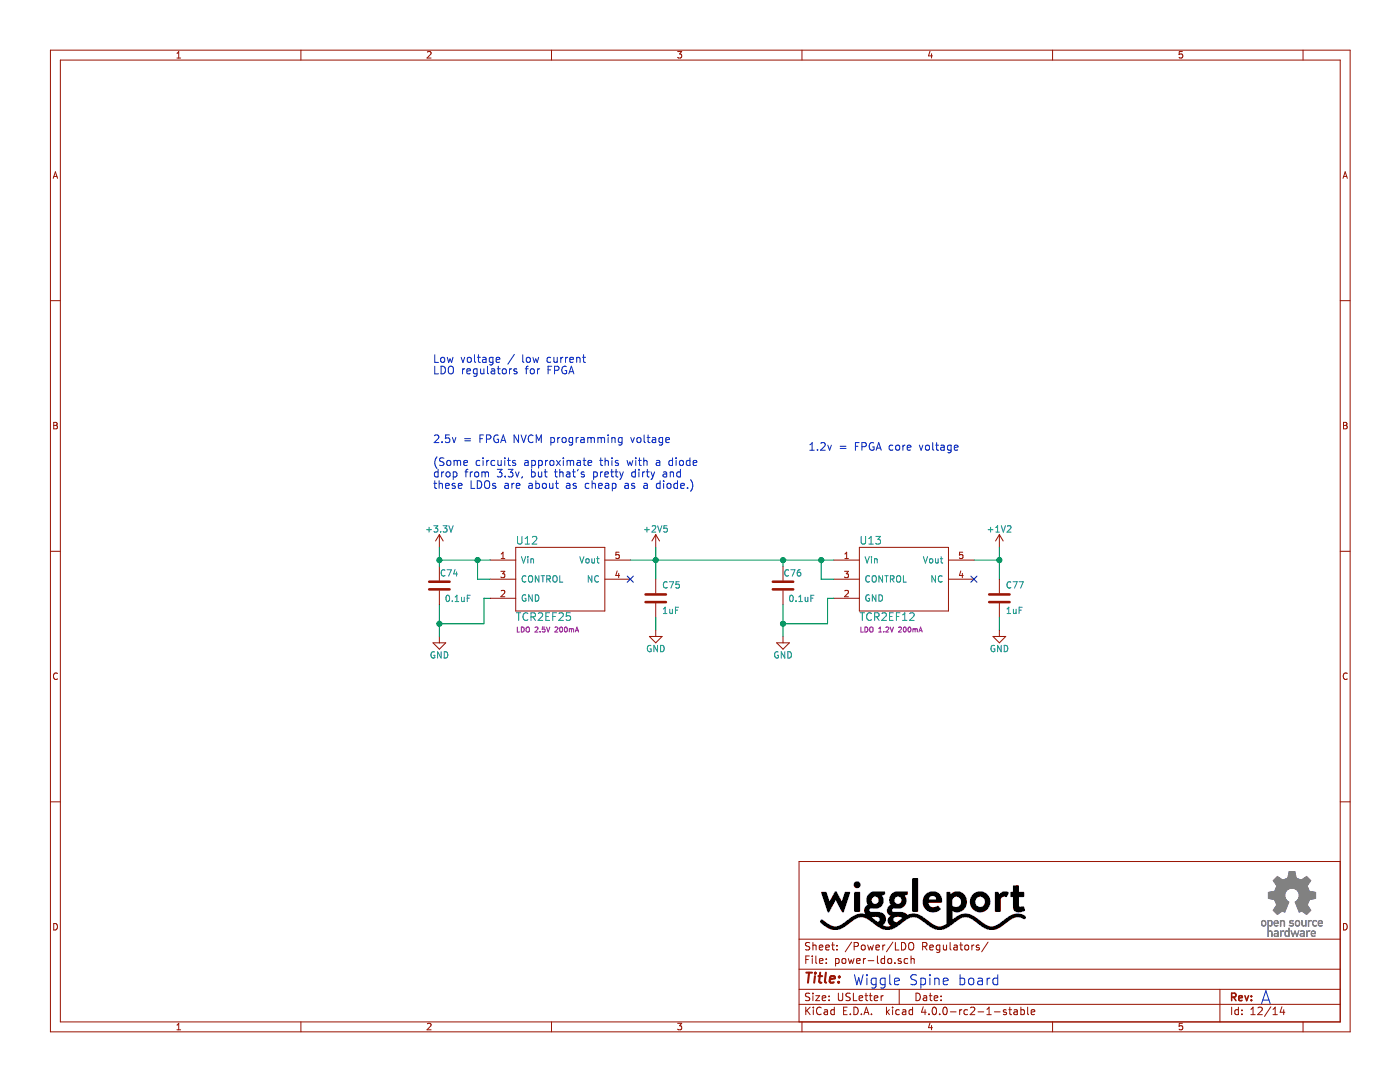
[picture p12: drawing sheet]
EESchema Schematic File Version 2
LIBS:power
LIBS:device
LIBS:transistors
LIBS:conn
LIBS:linear
LIBS:regul
LIBS:74xx
LIBS:cmos4000
LIBS:adc-dac
LIBS:memory
LIBS:xilinx
LIBS:microcontrollers
LIBS:dsp
LIBS:microchip
LIBS:analog_switches
LIBS:motorola
LIBS:texas
LIBS:intel
LIBS:audio
LIBS:interface
LIBS:digital-audio
LIBS:philips
LIBS:display
LIBS:cypress
LIBS:siliconi
LIBS:opto
LIBS:atmel
LIBS:contrib
LIBS:valves
LIBS:ftdi
LIBS:Lattice
LIBS:silabs
LIBS:Cypress_cy8c5xlp
LIBS:Cypress_PSoC
LIBS:Lattice_iCE_FPGA
LIBS:xess
LIBS:xilinx6s
LIBS:xilinx6v
LIBS:xilinx7
LIBS:wiggle-spine-cache
EELAYER 25 0
EELAYER END
$Descr USLetter 11000 8500
encoding utf-8
Sheet 12 14
Title ""
Date ""
Rev ""
Comp ""
Comment1 ""
Comment2 ""
Comment3 ""
Comment4 ""
$EndDescr
$Comp
L C C77
U 1 1
P 7850 4700
F 0 "C77" H 7900 4800 50  0000 L CNN
F 1 "1uF " H 7900 4600 50  0000 L CNN
F 2 "Capacitors_SMD:C_0805" H 7888 4550 30  0001 C CNN
F 3 "http://www.murata.com/~/media/webrenewal/support/library/catalog/products/capacitor/mlcc/c02e.ashx" H 7850 4700 60  0001 C CNN
F 4 "GRM219R61H105KA73D" H 7900 4500 39  0001 L BNN "Mfg1Id"
F 5 "Murata" H 7850 4700 60  0001 C CNN "Mfg1"
F 6 "Digikey" H 7850 4700 60  0001 C CNN "Vend1"
F 7 "490-10743-2-ND" H 7850 4700 60  0001 C CNN "Vend1Id"
F 8 "0.03980" H 7850 4700 60  0001 C CNN "RefPrice1k"
	1    7850 4700
	1    0    0    -1  
$EndComp
$Comp
L C C76
U 1 1
P 6150 4600
F 0 "C76" H 6000 4500 50  0000 L CNN
F 1 "0.1uF" H 5900 4700 50  0000 L CNN
F 2 "Capacitors_SMD:C_0805" H 6188 4450 30  0001 C CNN
F 3 "http://psearch.murata.com/capacitor/product/GRM21BR71H104MA01%23.pdf" H 6150 4600 60  0001 C CNN
F 4 "0.01880" V 6150 4600 60  0001 C CNN "RefPrice1k"
F 5 "490-9672-2-ND" V 6150 4600 60  0001 C CNN "Vend1Id"
F 6 "Digikey" V 6150 4600 60  0001 C CNN "Vend1"
F 7 "Murata" V 6150 4600 60  0001 C CNN "Mfg1"
F 8 "GRM21BR71H104MA01L" V 6150 4600 60  0001 C CNN "Mfg1Id"
	1    6150 4600
	-1   0    0    1   
$EndComp
$Comp
L TCR2EF U13
U 1 1
P 7100 4400
F 0 "U13" H 6750 4550 60  0000 L CNN
F 1 "TCR2EF12" H 6750 3950 60  0000 L CNN
F 2 "TO_SOT_Packages_SMD:SOT-23-5" H 7000 4550 60  0001 C CNN
F 3 "http://www.semicon.toshiba.co.jp/info/docget.jsp?pid=TCR2EE10&lang=en&type=datasheet" H 7000 4550 60  0001 C CNN
F 4 "TCR2EF12LM(CTCT-ND" H 7100 4400 60  0001 C CNN "Vend1Id"
F 5 "Digikey" H 7100 4400 60  0001 C CNN "Vend1"
F 6 "Toshiba" H 7100 4400 60  0001 C CNN "Mfg1"
F 7 "TCR2EF12.LM(CT" H 7100 4400 60  0001 C CNN "Mfg1Id"
F 8 "LDO 1.2V 200mA" H 7000 3850 39  0000 C CNN "Description"
F 9 "0.07110" H 7100 4400 60  0001 C CNN "RefPrice1k"
	1    7100 4400
	1    0    0    -1  
$EndComp
$Comp
L GND #PWR0153
U 1 1
P 7850 4950
F 0 "#PWR0153" H 7850 4700 50  0001 C CNN
F 1 "GND" H 7850 4800 50  0000 C CNN
F 2 "" H 7850 4950 60  0000 C CNN
F 3 "" H 7850 4950 60  0000 C CNN
	1    7850 4950
	1    0    0    -1  
$EndComp
NoConn ~ 7650 4550
$Comp
L GND #PWR0154
U 1 1
P 6150 5000
F 0 "#PWR0154" H 6150 4750 50  0001 C CNN
F 1 "GND" H 6150 4850 50  0000 C CNN
F 2 "" H 6150 5000 60  0000 C CNN
F 3 "" H 6150 5000 60  0000 C CNN
	1    6150 5000
	1    0    0    -1  
$EndComp
$Comp
L C C75
U 1 1
P 5150 4700
F 0 "C75" H 5200 4800 50  0000 L CNN
F 1 "1uF " H 5200 4600 50  0000 L CNN
F 2 "Capacitors_SMD:C_0805" H 5188 4550 30  0001 C CNN
F 3 "http://www.murata.com/~/media/webrenewal/support/library/catalog/products/capacitor/mlcc/c02e.ashx" H 5150 4700 60  0001 C CNN
F 4 "GRM219R61H105KA73D" H 5200 4500 39  0001 L BNN "Mfg1Id"
F 5 "Murata" H 5150 4700 60  0001 C CNN "Mfg1"
F 6 "Digikey" H 5150 4700 60  0001 C CNN "Vend1"
F 7 "490-10743-2-ND" H 5150 4700 60  0001 C CNN "Vend1Id"
F 8 "0.03980" H 5150 4700 60  0001 C CNN "RefPrice1k"
	1    5150 4700
	1    0    0    -1  
$EndComp
$Comp
L C C74
U 1 1
P 3450 4600
F 0 "C74" H 3300 4500 50  0000 L CNN
F 1 "0.1uF" H 3200 4700 50  0000 L CNN
F 2 "Capacitors_SMD:C_0805" H 3488 4450 30  0001 C CNN
F 3 "http://psearch.murata.com/capacitor/product/GRM21BR71H104MA01%23.pdf" H 3450 4600 60  0001 C CNN
F 4 "0.01880" V 3450 4600 60  0001 C CNN "RefPrice1k"
F 5 "490-9672-2-ND" V 3450 4600 60  0001 C CNN "Vend1Id"
F 6 "Digikey" V 3450 4600 60  0001 C CNN "Vend1"
F 7 "Murata" V 3450 4600 60  0001 C CNN "Mfg1"
F 8 "GRM21BR71H104MA01L" V 3450 4600 60  0001 C CNN "Mfg1Id"
	1    3450 4600
	-1   0    0    1   
$EndComp
$Comp
L TCR2EF U12
U 1 1
P 4400 4400
F 0 "U12" H 4050 4550 60  0000 L CNN
F 1 "TCR2EF25" H 4050 3950 60  0000 L CNN
F 2 "TO_SOT_Packages_SMD:SOT-23-5" H 4300 4550 60  0001 C CNN
F 3 "http://www.semicon.toshiba.co.jp/info/docget.jsp?pid=TCR2EE10&lang=en&type=datasheet" H 4300 4550 60  0001 C CNN
F 4 "TCR2EF25LM(CTCT-ND" H 4400 4400 60  0001 C CNN "Vend1Id"
F 5 "Digikey" H 4400 4400 60  0001 C CNN "Vend1"
F 6 "Toshiba" H 4400 4400 60  0001 C CNN "Mfg1"
F 7 "TCR2EF25.LM(CT" H 4400 4400 60  0001 C CNN "Mfg1Id"
F 8 "LDO 2.5V 200mA" H 4300 3850 39  0000 C CNN "Description"
F 9 "0.07110" H 4400 4400 60  0001 C CNN "RefPrice1k"
	1    4400 4400
	1    0    0    -1  
$EndComp
$Comp
L GND #PWR0155
U 1 1
P 5150 4950
F 0 "#PWR0155" H 5150 4700 50  0001 C CNN
F 1 "GND" H 5150 4800 50  0000 C CNN
F 2 "" H 5150 4950 60  0000 C CNN
F 3 "" H 5150 4950 60  0000 C CNN
	1    5150 4950
	1    0    0    -1  
$EndComp
NoConn ~ 4950 4550
$Comp
L GND #PWR0156
U 1 1
P 3450 5000
F 0 "#PWR0156" H 3450 4750 50  0001 C CNN
F 1 "GND" H 3450 4850 50  0000 C CNN
F 2 "" H 3450 5000 60  0000 C CNN
F 3 "" H 3450 5000 60  0000 C CNN
	1    3450 5000
	1    0    0    -1  
$EndComp
$Comp
L +2V5 #PWR0157
U 1 1
P 5150 4300
F 0 "#PWR0157" H 5150 4150 50  0001 C CNN
F 1 "+2V5" H 5150 4440 50  0000 C CNN
F 2 "" H 5150 4300 60  0000 C CNN
F 3 "" H 5150 4300 60  0000 C CNN
	1    5150 4300
	1    0    0    -1  
$EndComp
Text Notes 3400 2950 0    60   ~ 0
Low voltage / low current\nLDO regulators for FPGA
Text Notes 6350 3550 0    60   ~ 0
1.2v = FPGA core voltage
Text Notes 3400 3850 0    60   ~ 0
2.5v = FPGA NVCM programming voltage\n\n(Some circuits approximate this with a diode\ndrop from 3.3v, but that's pretty dirty and\nthese LDOs are about as cheap as a diode.)
$Comp
L +3.3V #PWR0158
U 1 1
P 3450 4300
F 0 "#PWR0158" H 3450 4150 50  0001 C CNN
F 1 "+3.3V" H 3450 4440 50  0000 C CNN
F 2 "" H 3450 4300 60  0000 C CNN
F 3 "" H 3450 4300 60  0000 C CNN
	1    3450 4300
	1    0    0    -1  
$EndComp
$Comp
L +1V2 #PWR0159
U 1 1
P 7850 4300
F 0 "#PWR0159" H 7850 4150 50  0001 C CNN
F 1 "+1V2" H 7850 4440 50  0000 C CNN
F 2 "" H 7850 4300 60  0000 C CNN
F 3 "" H 7850 4300 60  0000 C CNN
	1    7850 4300
	1    0    0    -1  
$EndComp
Wire Wire Line
	7650 4400 7850 4400
Wire Wire Line
	7850 4300 7850 4550
Connection ~ 7850 4400
Wire Wire Line
	6550 4700 6500 4700
Wire Wire Line
	6500 4700 6500 4900
Wire Wire Line
	6500 4900 6150 4900
Wire Wire Line
	6150 4750 6150 5000
Connection ~ 6150 4900
Wire Wire Line
	6150 4400 6150 4450
Wire Wire Line
	6550 4550 6450 4550
Wire Wire Line
	6450 4550 6450 4400
Wire Wire Line
	4950 4400 6550 4400
Connection ~ 6150 4400
Connection ~ 6450 4400
Wire Wire Line
	7850 4850 7850 4950
Wire Wire Line
	5150 4300 5150 4550
Connection ~ 5150 4400
Wire Wire Line
	3850 4700 3800 4700
Wire Wire Line
	3800 4700 3800 4900
Wire Wire Line
	3800 4900 3450 4900
Wire Wire Line
	3450 4750 3450 5000
Connection ~ 3450 4900
Wire Wire Line
	3450 4300 3450 4450
Wire Wire Line
	3850 4550 3750 4550
Wire Wire Line
	3750 4550 3750 4400
Wire Wire Line
	3450 4400 3850 4400
Connection ~ 3450 4400
Connection ~ 3750 4400
Wire Wire Line
	5150 4850 5150 4950
Text Notes 6700 7750 0    79   ~ 0
Wiggle Spine board
Text Notes 9900 7900 0    102  ~ 0
A
$EndSCHEMATC
